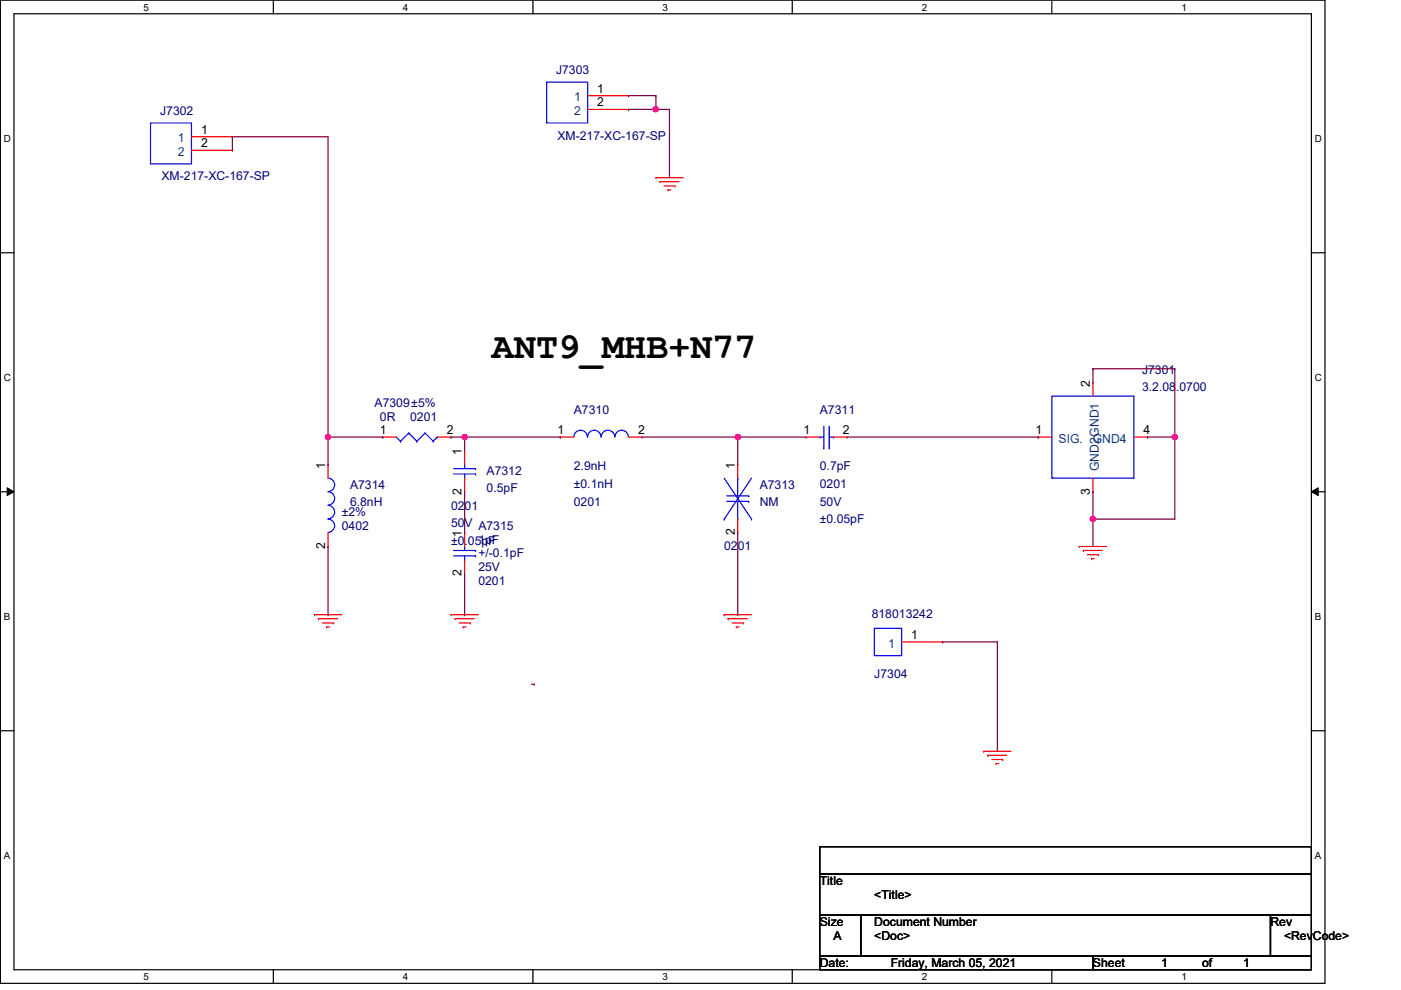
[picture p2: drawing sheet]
<svg xmlns="http://www.w3.org/2000/svg" width="297mm" height="210mm" viewBox="0 0 297 210" stroke-linecap="round" stroke-linejoin="round" font-family="sans-serif">
<path d="M.1 0h280.8v208.5h-280.8zM3 2.9h275v202.7h-275z" fill="none" stroke="#000" stroke-width=".25"/>
<g fill="#fff">
<path d="M30.4 .3h1.2v2.4h-1.2z"/>
<path d="M30.4 205.9h1.2v2.3h-1.2z"/>
</g>
<path d="M58 0v2.9M58 205.6v2.9" fill="none" stroke="#000" stroke-width=".25"/>
<g fill="#fff">
<path d="M85.4 .3h1.2v2.4h-1.2z"/>
<path d="M85.4 205.9h1.2v2.3h-1.2z"/>
</g>
<path d="M113 0v2.9M113 205.6v2.9" fill="none" stroke="#000" stroke-width=".25"/>
<g fill="#fff">
<path d="M140.5 .3h1.1v2.4h-1.1z"/>
<path d="M140.5 205.9h1.1v2.3h-1.1z"/>
</g>
<path d="M168 0v2.9M168 205.6v2.9" fill="none" stroke="#000" stroke-width=".25"/>
<g fill="#fff">
<path d="M195.4 .3h1.2v2.4h-1.2z"/>
<path d="M195.4 205.9h1.2v2.3h-1.2z"/>
</g>
<path d="M223 0v2.9M223 205.6v2.9" fill="none" stroke="#000" stroke-width=".25"/>
<g fill="#fff">
<path d="M250.5 .3h1.1v2.4h-1.1z"/>
<path d="M250.5 205.9h1.1v2.3h-1.1z"/>
<path d="M.8 28.2h1.5v2.4h-1.5z"/>
<path d="M278.8 28.2h1.4v2.4h-1.4z"/>
<path d="M.8 78.9h1.5v2.3h-1.5z"/>
<path d="M278.8 78.9h1.4v2.3h-1.4z"/>
</g>
<path d="M.1 53.6h2.9M278 53.6h2.9" fill="none" stroke="#000" stroke-width=".25"/>
<g fill="#fff">
<path d="M.8 129.6h1.4v2.3h-1.4z"/>
<path d="M278.8 129.6h1.3v2.3h-1.3z"/>
</g>
<path d="M.1 104.3h2.9M278 104.3h2.9" fill="none" stroke="#000" stroke-width=".25"/>
<path d="M1.5 103.4l1.5 .9-1.5 .8zM278 104.3l1.5-.9v1.7z" fill="#000"/>
<path d="M1.5 103.4l1.5 .9-1.5 .8zM278 104.3l1.5-.9v1.7z" fill="none" stroke="#000" stroke-width=".21"/>
<g fill="#fff">
<path d="M.8 180.3h1.4v2.3h-1.4z"/>
<path d="M278.8 180.3h1.3v2.3h-1.3z"/>
</g>
<path d="M.1 154.9h2.9M278 154.9h2.9M173.8 179.5h104.2v5.8h-104.2zM173.8 185.3h104.2v8.7h-104.2zM173.8 194h8.7v8.7h-8.7zM182.5 194h86.9v8.7h-86.9zM269.4 194h8.6v8.7h-8.6zM173.8 202.7h57.9v2.9h-57.9zM231.7 202.7h46.3v2.9h-46.3z" fill="none" stroke="#000" stroke-width=".25"/>
<g fill="none" stroke="#f00" stroke-width=".25">
<path d="M40.6 29h8.7M40.6 31.9h8.7M49.3 29h.1M49.3 31.9h.1M124.6 20.3h8.7M124.6 23.2h8.7M133.3 20.3h.1M133.3 23.2h.1M139.1 37.7h.1M139.1 37.7h5.8M139.9 38.5h.1M139.9 38.5h4.1"/>
<path d="M140.8 39.4h2.3M143.1 39.4h.1M141.6 40.3h.1M141.6 40.3h.6M69.6 98.5h.1M69.6 98.5v2.9M81.1 92.7h.1M81.1 92.7h2.9M92.7 92.7h2.9M95.6 92.7h.1M98.5 95.6h.1M98.5 95.6v2.9"/>
<path d="M118.8 92.7h.1M118.8 92.7h2.9M133.3 92.7h2.8M136.1 92.7h.1M156.4 98.5h.1M156.4 98.5v2.9M170.9 92.7h.1M170.9 92.7h2.9M176.7 92.7h2.9M179.6 92.7h.1M220.1 92.7h.1M220.1 92.7h2.9"/>
<path d="M231.7 81.1h.1M231.7 81.1v2.9M240.4 92.7h2.9M243.3 92.7h.1M69.6 115.9h.1M69.6 112.9v3M98.5 104.3h.1M98.5 112.9h.1M98.5 101.4v2.9M98.5 112.9v3M98.5 118.7v2.9M156.4 112.9h.1"/>
<path d="M156.4 110.1v2.8M228.8 115.9h.1M228.8 115.9h5.8M229.7 116.7h.1M229.7 116.7h4M230.5 117.6h2.4M231.4 118.4h.1M231.4 118.4h.6M231.7 104.3h.1M231.7 101.4v2.9M232.9 117.6h.1M66.7 130.3h.1"/>
<path d="M66.7 130.3h5.8M67.5 131.2h.1M67.5 131.2h4.1M68.4 132.1h2.3M69.3 132.9h.1M69.3 132.9h.5M70.7 132.1h.1M95.6 130.3h.1M95.6 130.3h5.8M96.5 131.2h.1M96.5 131.2h4M97.4 132.1h2.3"/>
<path d="M98.2 132.9h.1M98.2 132.9h.6M98.5 121.6h.1M99.7 132.1h.1M153.5 130.3h.1M153.5 130.3h5.8M154.4 131.2h.1M154.4 131.2h4.1M155.3 132.1h2.3M156.1 132.9h.1M156.1 132.9h.6M157.6 132.1h.1"/>
<path d="M191.2 136.1h8.7M199.9 136.1h.1M208.5 159.3h.1M208.5 159.3h5.8M209.4 160.1h.1M209.4 160.1h4.1M210.3 161h2.3M211.2 161.9h.1M211.2 161.9h.5M212.6 161h.1"/>
</g>
<g fill="none" stroke="#00f" stroke-width=".25">
<path d="M115.9 17.4h8.7v8.7h-8.7zM31.9 26.1h8.7v8.7h-8.7zM84 92.7l.9 .9M84.9 93.6h.1M86.7 91.8h.1M86.7 91.8l-1.8 1.8M86.7 91.8l1.7 1.8M88.4 93.6h.1M90.1 91.8h.1M90.1 91.8l-1.7 1.8M90.1 91.8l1.8 1.8M91.9 93.6h.1"/>
<path d="M92.7 92.7h.1M92.7 92.7l-.8 .9M96.2 99.4h4.6M98.5 98.5h.1M98.5 98.5v.9M100.8 99.4h.1M121.7 92.7a1.44 1.44 0 0 1 1.4-1.5 1.44 1.44 0 0 1 1.4 1.5 1.44 1.44 0 0 1 1.5-1.5 1.44 1.44 0 0 1 1.4 1.5M127.5 92.7a1.44 1.44 0 0 1 1.4-1.5 1.44 1.44 0 0 1 1.4 1.5M130.4 92.7a1.42 1.42 0 0 1 1.4-1.5 1.42 1.42 0 0 1 1.4 1.5M173.8 92.7h.1M173.8 92.7h.9M174.7 95h.1"/>
<path d="M174.7 90.4v4.6M175.8 95h.1M175.8 90.4v4.6M175.8 92.7h.9M176.7 92.7h.1M223 84h17.4v17.4h-17.4zM69.6 101.4a1.42 1.42 0 0 1 1.3 1.4 1.42 1.42 0 0 1-1.3 1.4M69.6 104.3a1.42 1.42 0 0 1 1.3 1.4 1.42 1.42 0 0 1-1.3 1.4 1.46 1.46 0 0 1 1.3 1.5 1.46 1.46 0 0 1-1.3 1.4M69.6 110.1a1.42 1.42 0 0 1 1.3 1.4 1.42 1.42 0 0 1-1.3 1.4M96.2 100.5h4.6M96.2 116.7h4.6M96.2 117.9h4.6"/>
<path d="M98.5 101.4h.1M98.5 115.9h.1M98.5 118.7h.1M98.5 100.5v.9M98.5 115.9v.8M98.5 117.9v.8M100.8 100.5h.1M100.8 116.7h.1M100.8 117.9h.1M153.5 110.1h.1M153.5 101.4l5.8 8.7M154.1 105.2h4.6"/>
<path d="M154.1 106.3h4.6M156.4 101.4h.1M156.4 110.1h.1M156.4 101.4v3.8M156.4 106.3v3.8M158.7 105.2h.1M158.7 106.3h.1M159.3 110.1h.1M159.3 101.4l-5.8 8.7M185.4 133.2h5.8v5.8h-5.8z"/>
</g>
<path d="M133.3 20.3h.1M133.3 20.3h5.8M139.1 20.3h.1M139.1 20.3v2.9" fill="none" stroke="#800040" stroke-width=".25"/>
<circle cx="139" cy="23.2" r=".56" fill="#f0f"/>
<circle cx="139" cy="23.2" r=".56" fill="none" stroke="#f0f" stroke-width=".25"/>
<g fill="none" stroke="#800040" stroke-width=".25">
<path d="M49.3 29h.1M49.3 29h20.3v63.7M49.3 29v2.9M133.3 23.2h.1M133.3 23.2h8.6M139.1 23.2h.1M141.9 23.2h.1M141.9 23.2v14.5M231.7 78.2h.1M231.7 78.2h17.4M231.7 78.2v2.9M249.1 78.2h.1"/>
<path d="M249.1 78.2v14.5M69.6 92.7h.1M69.6 92.7h11.5M81.1 92.7h.1"/>
</g>
<circle cx="69.5" cy="92.7" r=".56" fill="#f0f"/>
<circle cx="69.5" cy="92.7" r=".56" fill="none" stroke="#f0f" stroke-width=".25"/>
<path d="M69.6 98.5h.1M69.6 92.7v5.8M95.6 92.7h.1M95.6 92.7h23.2M118.8 92.7h.1" fill="none" stroke="#800040" stroke-width=".25"/>
<circle cx="98.5" cy="92.7" r=".56" fill="#f0f"/>
<circle cx="98.5" cy="92.7" r=".56" fill="none" stroke="#f0f" stroke-width=".25"/>
<path d="M98.5 92.7h.1M98.5 92.7v2.9M136.1 92.7h20.3M156.4 92.7h.1" fill="none" stroke="#800040" stroke-width=".25"/>
<circle cx="156.4" cy="92.7" r=".56" fill="#f0f"/>
<circle cx="156.4" cy="92.7" r=".56" fill="none" stroke="#f0f" stroke-width=".25"/>
<path d="M156.4 92.7h.1M156.4 92.7v5.8M156.4 92.7h14.5M179.6 92.7h40.5M220.1 92.7h.1M243.3 92.7h.1M243.3 92.7h5.8M249.1 92.7h.1M249.1 92.7v17.4" fill="none" stroke="#800040" stroke-width=".25"/>
<circle cx="249.1" cy="92.7" r=".56" fill="#f0f"/>
<circle cx="249.1" cy="92.7" r=".56" fill="none" stroke="#f0f" stroke-width=".25"/>
<path d="M98.5 112.9h.1M98.5 104.3v8.6M231.7 104.3h.1M231.7 104.3v5.8" fill="none" stroke="#800040" stroke-width=".25"/>
<circle cx="231.7" cy="110" r=".56" fill="#f0f"/>
<circle cx="231.7" cy="110" r=".56" fill="none" stroke="#f0f" stroke-width=".25"/>
<g fill="none" stroke="#800040" stroke-width=".25">
<path d="M69.6 115.9v14.4M156.4 112.9v17.4M231.7 110.1h.1M231.7 110.1v5.8M231.7 110.1h17.4M69.6 130.3h.1M98.5 130.3h.1M98.5 121.6v8.7M156.4 130.3h.1M199.9 136.1h.1M199.9 136.1h11.6M211.5 136.1h.1"/>
<path d="M211.5 136.1v23.2M112.7 145.1h.6M113.3 145.1h.1"/>
</g>
<circle cx="139" cy="23.2" r=".56" fill="#f0f"/>
<circle cx="139" cy="23.2" r=".56" fill="none" stroke="#f0f" stroke-width=".25"/>
<circle cx="69.5" cy="92.7" r=".56" fill="#f0f"/>
<circle cx="69.5" cy="92.7" r=".56" fill="none" stroke="#f0f" stroke-width=".25"/>
<circle cx="98.5" cy="92.7" r=".56" fill="#f0f"/>
<circle cx="98.5" cy="92.7" r=".56" fill="none" stroke="#f0f" stroke-width=".25"/>
<circle cx="156.4" cy="92.7" r=".56" fill="#f0f"/>
<circle cx="156.4" cy="92.7" r=".56" fill="none" stroke="#f0f" stroke-width=".25"/>
<circle cx="249.1" cy="92.7" r=".56" fill="#f0f"/>
<circle cx="249.1" cy="92.7" r=".56" fill="none" stroke="#f0f" stroke-width=".25"/>
<circle cx="231.7" cy="110" r=".56" fill="#f0f"/>
<circle cx="231.7" cy="110" r=".56" fill="none" stroke="#f0f" stroke-width=".25"/>
<text font-size="7.8" x="104.3" y="76">ANT9_MHB+N77</text>
<g font-size="2.6" fill="#000080">
<text x="117.9" y="15.7">J7303</text>
<text x="33.9" y="24.3">J7302</text>
<text x="118.2" y="29.6">XM-217-XC-167-SP</text>
<text x="34.2" y="38.3">XM-217-XC-167-SP</text>
<text x="242.1" y="79.4">J7301</text>
<text x="242.1" y="82.8">3.2.08.0700</text>
<text x="79.4" y="86.3">A7309±5%</text>
<text x="80.6" y="89.2">0R</text>
<text x="86.9" y="89.2">0201</text>
<text x="121.7" y="87.8">A7310</text>
<text x="173.8" y="87.8">A7311</text>
<text x="103.2" y="100.8">A7312</text>
<text x="121.7" y="99.7">2.9nH</text>
<text x="173.8" y="99.7">0.7pF</text>
<text x="74.2" y="103.7">A7314</text>
<text x="74.2" y="107.2">6.8nH</text>
<text x="103.2" y="104.3">0.5pF</text>
<text x="121.7" y="103.4">±0.1nH</text>
<text x="121.7" y="107.2">0201</text>
<text x="161.1" y="103.7">A7313</text>
<text x="161.1" y="107.2">NM</text>
<text x="173.8" y="103.4">0201</text>
<text x="173.8" y="107.2">50V</text>
<text x="72.5" y="109.5">±2%</text>
<text x="72.5" y="112.4">0402</text>
<text x="95.6" y="108">0201</text>
<text x="95.6" y="111.8">50V A7315</text>
<text x="173.8" y="111">±0.05pF</text>
<text x="95.6" y="115.6">±0.05pF</text>
<text x="101.4" y="115.3">1pF</text>
<text x="101.4" y="118.2">+/-0.1pF</text>
<text x="153.5" y="116.7">0201</text>
<text x="101.4" y="124">0201</text>
<text x="101.4" y="121.1">25V</text>
<text x="184.8" y="130.9">818013242</text>
<text x="185.4" y="143.7">J7304</text>
</g>
<g font-size="2.6" fill="#004080">
<text x="121.7" y="21.5">1</text>
<text x="121.7" y="24.4">2</text>
<text x="37.7" y="30.2">1</text>
<text x="37.7" y="33.1">2</text>
<text x="224.4" y="93.9">SIG.</text>
<text x="231.7" y="93.9">GND4</text>
<text x="233" y="99.9" transform="rotate(-90 233 99.9)">GND2GND1</text>
<text x="188.3" y="137.3">1</text>
</g>
<g font-size="2.6">
<text x="126.6" y="19.6">1</text>
<text x="126.6" y="22.6">2</text>
<text x="42.6" y="28.4">1</text>
<text x="42.6" y="31.2">2</text>
<text x="231.1" y="82" transform="rotate(-90 231.1 82)">2</text>
<text x="80.6" y="92">1</text>
<text x="94.7" y="92">2</text>
<text x="118.2" y="92">1</text>
<text x="135.3" y="92">2</text>
<text x="170.3" y="92">1</text>
<text x="178.7" y="92">2</text>
<text x="219.5" y="92">1</text>
<text x="242.4" y="92">4</text>
<text x="68.9" y="99.4" transform="rotate(-90 68.9 99.4)">1</text>
<text x="97.9" y="96.4" transform="rotate(-90 97.9 96.4)">1</text>
<text x="155.8" y="99.4" transform="rotate(-90 155.8 99.4)">1</text>
<text x="97.9" y="104.9" transform="rotate(-90 97.9 104.9)">2</text>
<text x="231.1" y="104.9" transform="rotate(-90 231.1 104.9)">3</text>
<text x="97.9" y="113.8" transform="rotate(-90 97.9 113.8)">1</text>
<text x="155.8" y="113.5" transform="rotate(-90 155.8 113.5)">2</text>
<text x="68.9" y="116.4" transform="rotate(-90 68.9 116.4)">2</text>
<text x="97.9" y="122.2" transform="rotate(-90 97.9 122.2)">2</text>
<text x="193.2" y="135.5">1</text>
<text x="173.8" y="187.7">Title</text>
<text x="185.4" y="190.6">&lt;Title&gt;</text>
<text x="173.8" y="196.3">Size</text>
<text x="185.4" y="196.3">Document Number</text>
<text x="269.4" y="196.3">Rev</text>
<text x="176.7" y="199.3">A</text>
<text x="185.4" y="199.3">&lt;Doc&gt;</text>
<text x="272.2" y="199.3">&lt;RevCode&gt;</text>
<text x="173.8" y="205.1">Date:</text>
<text x="188.8" y="205.1">Friday, March 05, 2021</text>
<text x="231.7" y="205.1">Sheet</text>
<text x="246.2" y="205.1">1</text>
<text x="254.9" y="205.1">of</text>
<text x="263.6" y="205.1">1</text>
</g>
<g font-size="2.1">
<text x="30.4" y="2.2">5</text>
<text x="85.4" y="2.2">4</text>
<text x="140.5" y="2.2">3</text>
<text x="195.4" y="2.2">2</text>
<text x="250.5" y="2.2">1</text>
<text x=".8" y="30.1">D</text>
<text x="278.8" y="30.1">D</text>
<text x=".8" y="80.8">C</text>
<text x="278.8" y="80.8">C</text>
<text x=".8" y="131.5">B</text>
<text x="278.8" y="131.5">B</text>
<text x=".8" y="182.2">A</text>
<text x="278.8" y="182.2">A</text>
<text x="30.4" y="207.8">5</text>
<text x="85.4" y="207.8">4</text>
<text x="140.5" y="207.8">3</text>
<text x="195.4" y="207.8">2</text>
<text x="250.5" y="207.8">1</text>
</g>
</svg>
